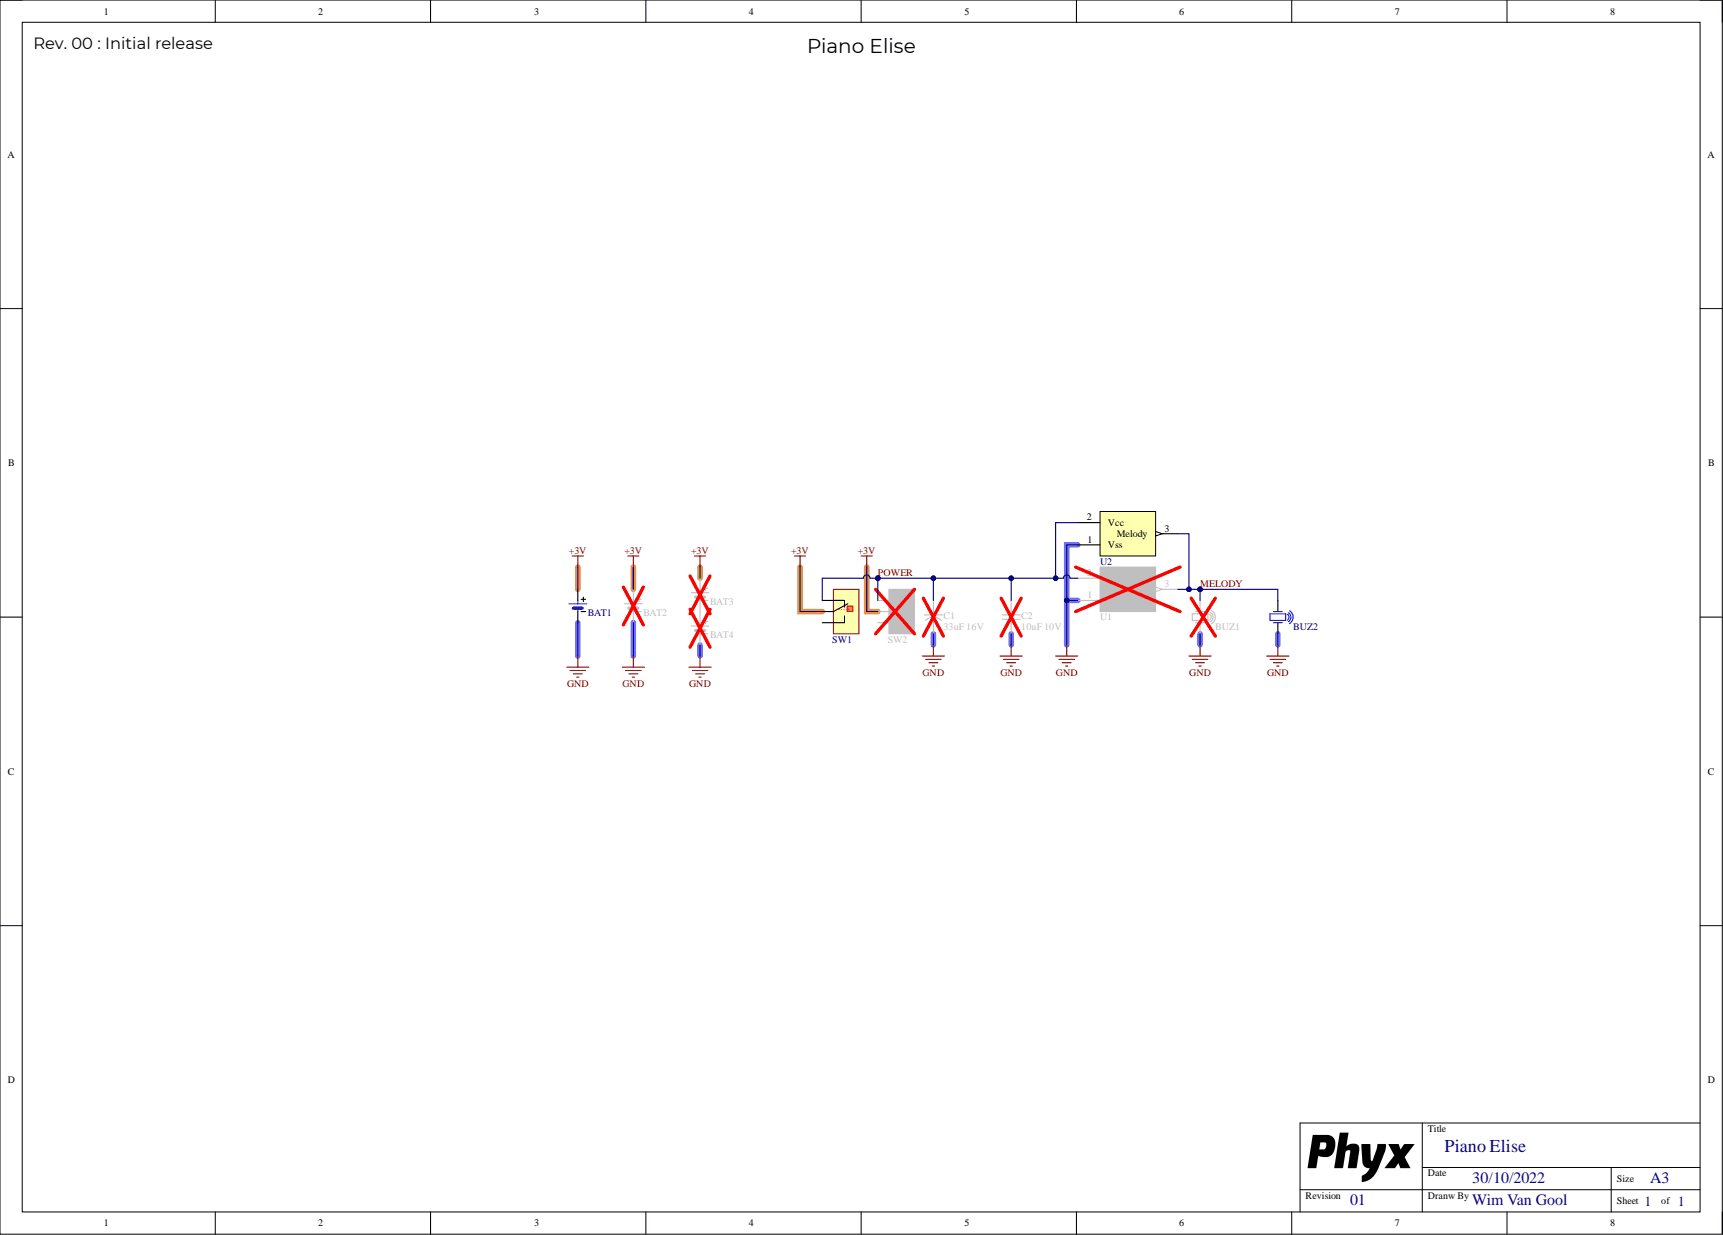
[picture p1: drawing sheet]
# Altium project PIANO_ELISE_01.PrjPcb
PCB_ENGINEER: WimVG; PCB_REV: 01; PCB_TITLE: Piano Elise
1 sheet, 12 parts. Net scope: global (net labels, ports and power ports of the same name join across sheets).
Board file: PIANO_ELISE_01.PcbDoc

## Sheet PIANO_ELISE_01.SchDoc: Piano Elise
size A3; Date: 30/10/2022; DrawnBy: Wim Van Gool; DocumentNumber: 1; Revision: 01; SheetNumber: 1; SheetTotal: 1

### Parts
BAT1  CR2032 Battery Holder  [BAT_CR2032]  (value not drawn)
BAT2  CR2032 SMD Battery Holder  [BAT_CR2032_KEY_1060]  (value not drawn)
BAT3  Single AAA battery holder  [KEY_2466]  (value not drawn)
BAT4  Single AAA battery holder  [KEY_2466]  (value not drawn)
BUZ1  12x12x3mm Piezo Buzzer Transducer 81dB  [CUI_CMT-1203-SMT]  (value not drawn)
BUZ2  14x14x7mm Piezo Buzzer Transducer 80dB  [CUI_CEP-1162]  (value not drawn)
C1  value 33uF 16V  [C_4x7_1.5mm]  (hidden comment: CAP_POL)
C2  value 10uF 10V  [C0805_N]  (hidden comment: CAP_CERAMIC)
SW1  XKB Connectivity DM1-135P-1-16 Micro Switch 12.7mm 0.1A 30V  [WE_463092370402]  (value not drawn)
SW2  XKB Connectivity DM1-135P-1-16 Micro Switch 12.7mm 0.1A 30V  [WE_463092370402]  (value not drawn)
U1  UM66T - Fur Elise  [TO-92A]  (value not drawn)
U2  UM66T - Fur Elise  [TO-92A_WIDE]  (value not drawn)

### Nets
+3V: BAT1.1 BAT2.1 BAT3.1 SW1.2 SW2.2
GND: BAT1.2 BAT2.2 BAT4.2 BUZ1.2(OSC2) BUZ2.2(OSC2) C1.2 C2.2 U1.1(Vss) U2.1(Vss)
MELODY: BUZ1.1(OSC1) BUZ2.1(OSC1) U1.3(Melody) U2.3(Melody)
POWER: C1.1 C2.1 SW1.1 SW2.3 U1.2(Vcc) U2.2(Vcc)
NetBAT3_2: BAT3.2 BAT4.1

Not connected (* = marked no-connect by the designer): SW1 3; SW2 1

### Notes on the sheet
- Rev. 00 : Initial release

## Assembly variants
SMD: not fitted BAT1 BAT3 BAT4 BUZ2 C1 C2 SW2 U2
TH: not fitted BAT2 BAT3 BAT4 BUZ1 C1 C2 SW2 U1
AAA: not fitted BAT1 BAT2 BUZ1 C1 C2 SW2 U1
